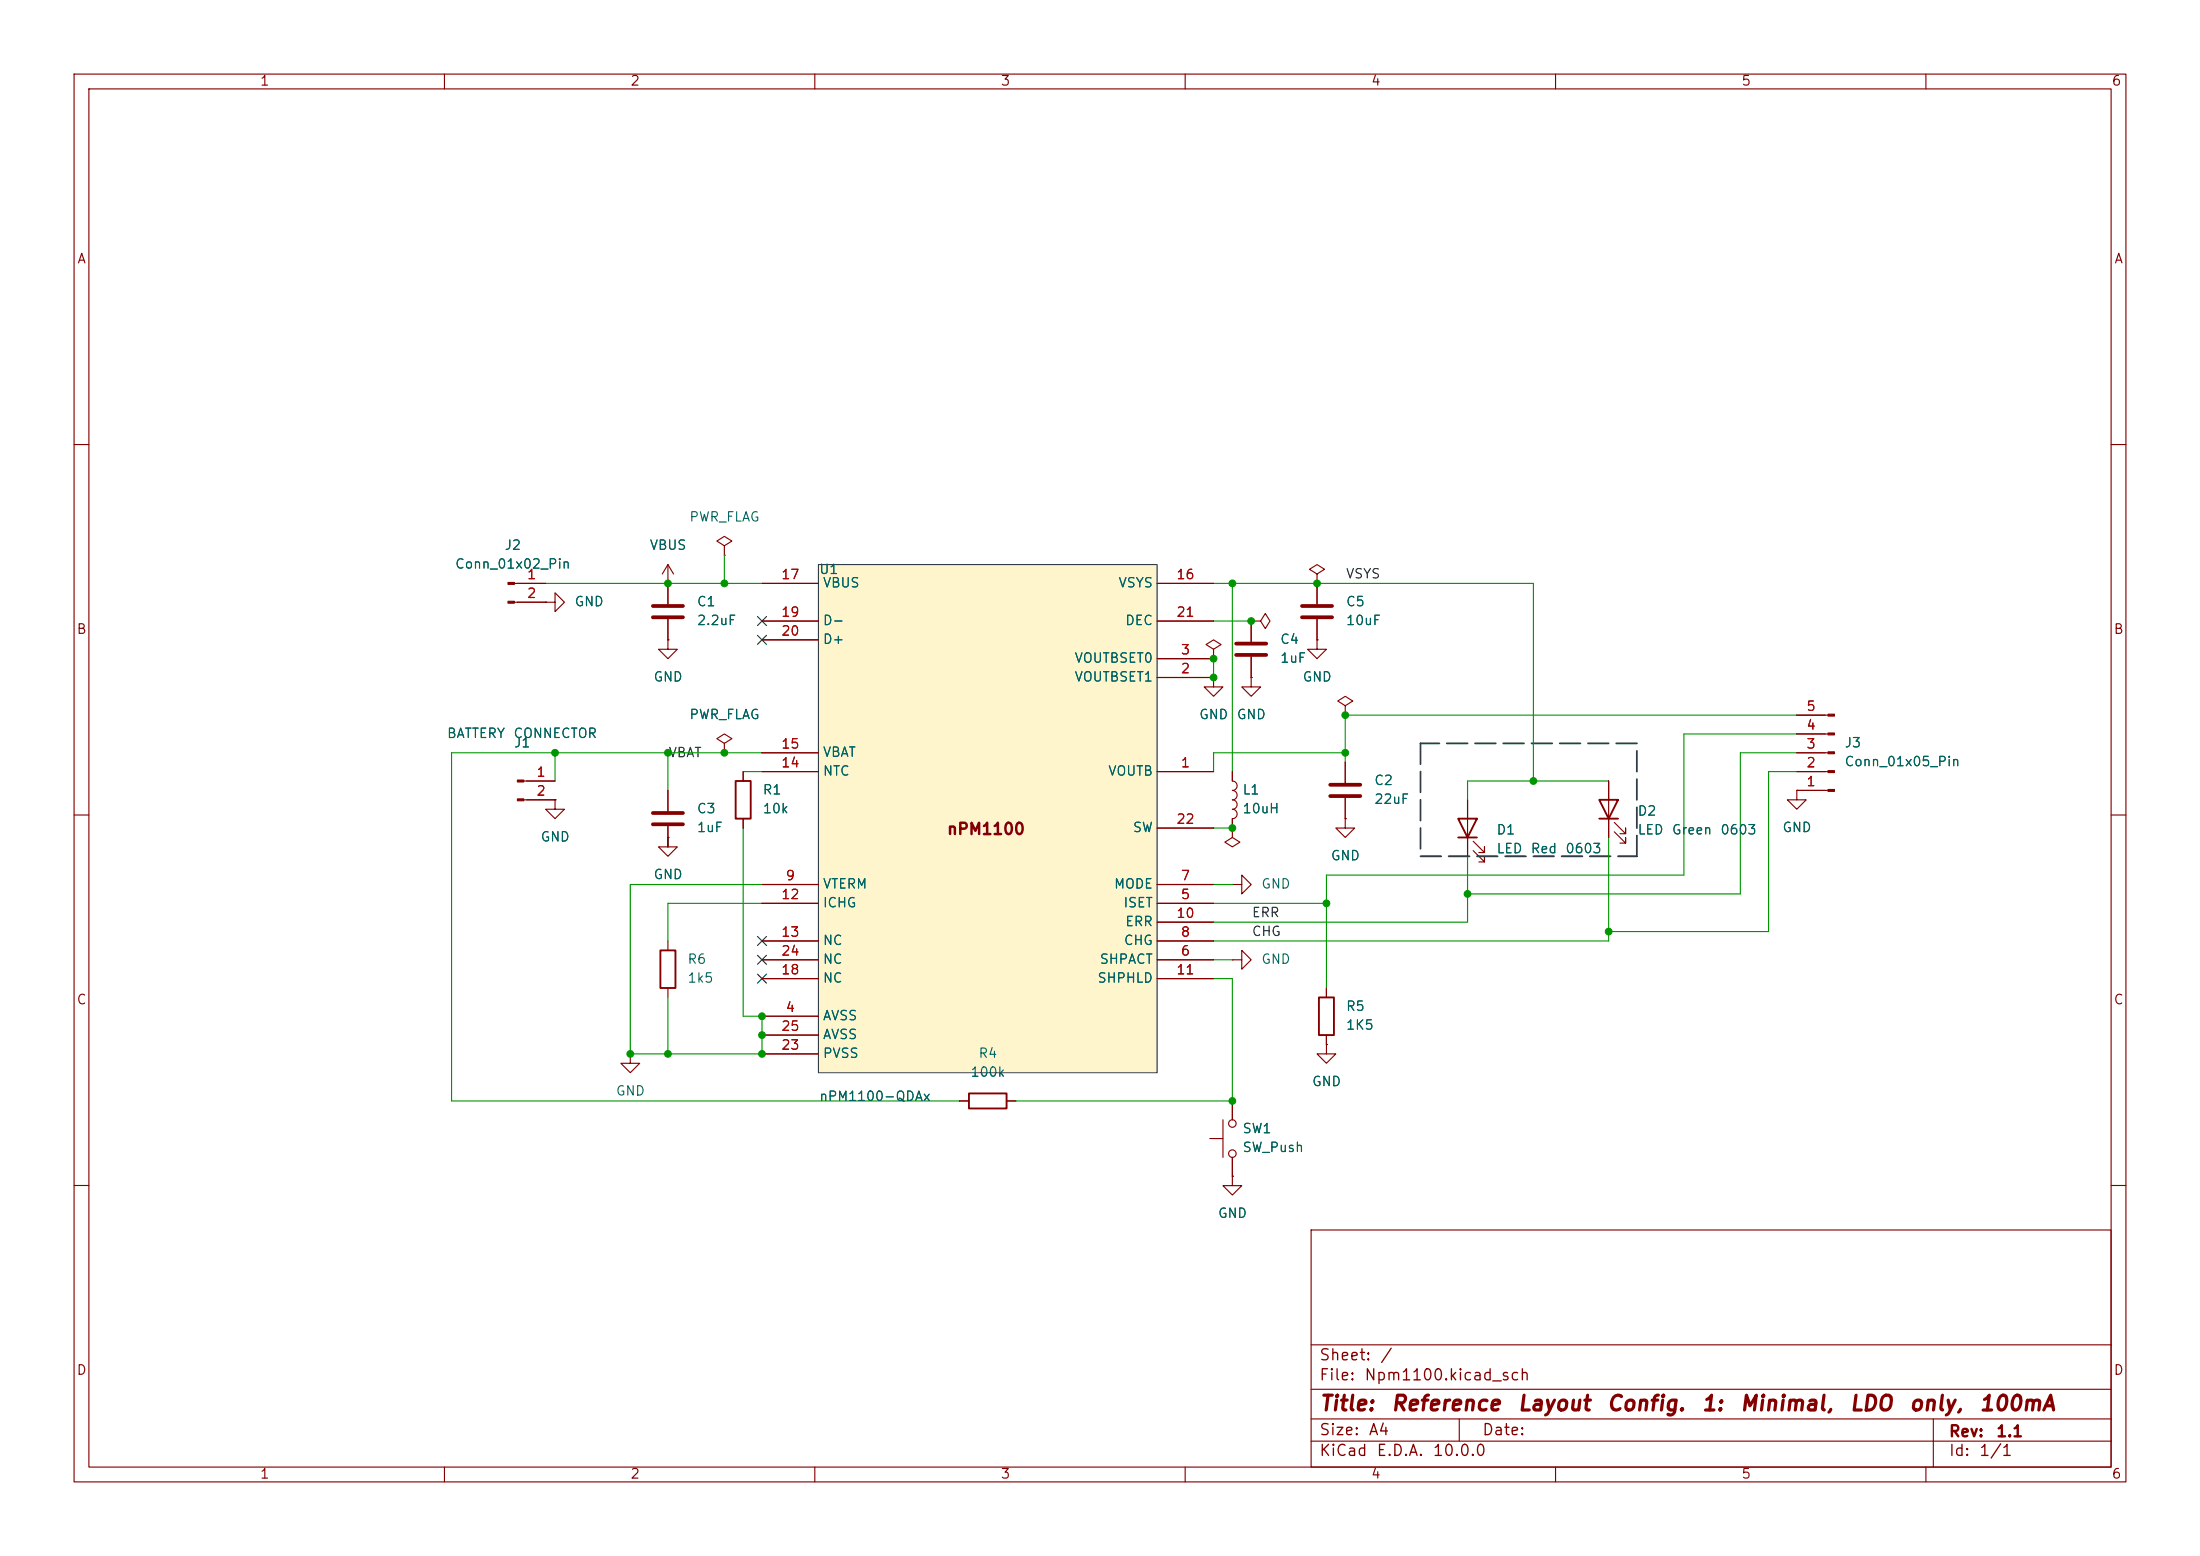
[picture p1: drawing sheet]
<svg xmlns="http://www.w3.org/2000/svg" width="297mm" height="210mm" viewBox="0 0 297 210" stroke-linecap="round" stroke-linejoin="round" font-family="sans-serif">
<g fill="none" stroke="#840000" stroke-width=".15">
<path d="M10 10h277v190h-277zM12 12h273v186h-273zM60 10v2M110 10v2M160 10v2M210 10v2M260 10v2M10 60h2M177.8 77.5l1-.7-1-.6-1 .6 1 .7v1.2M177.8 78.7h.1M285 60h2M163.8 91.4v1.3h1.3l-1.3 1.3-1.2-1.3h1.2"/>
<path d="M163.8 91.4h.1M163.8 87.6l1-.6-1-.6-1 .6 1 .6v1.3M163.8 88.9h.1M181.6 95.3l1-.7-1-.6-1 .6 1 .7v1.2M181.6 96.5h.1M10 110h2M198.1 108v7.6M198.9 114.8l1.5 1.5v-.7v.7h-.8M198.9 113.5l1.5 1.6v-.8v.8h-.8M285 110h2M129.5 148.6h1.3M135.9 148.6h1.3"/>
<path d="M179.1 141v1.2h1.2l-1.2 1.3-1.3-1.3h1.3M179.1 141h.1M10 160h2M177 166h108v32h-108zM285 160h2M60 198v2M110 198v2M160 198v2M177 194.5h108M177 191.5h108M177 187.5h108M177 181.5h108"/>
<path d="M197 191.5v3M210 198v2M260 198v2M261 191.5v6.5"/>
</g>
<path d="M196.8 110.5h2.6l-1.3 2.5zM196.8 113h2.6M130.8 147.6h5.1v2h-5.1z" fill="none" stroke="#840000" stroke-width=".25"/>
<path d="M110.5 76.2h45.7v68.6h-45.7z" fill="#fff5cc"/>
<path d="M110.5 76.2h45.7v68.6h-45.7z" fill="none" stroke="#333f48" stroke-width=".15"/>
<g fill="none" stroke="#840000" stroke-width=".15">
<path d="M69.4 78.7h4.3M90.2 78.7h.1M90.2 76.2v5.3M90.2 76.2l-.8 1.3M90.2 76.2l.7 1.3M97.8 73.7l1-.7-1-.6-1 .6 1 .7v1.2M97.8 74.9h.1M102.9 78.7h7.6M156.2 78.7h7.6M177.8 78.7h.1M177.8 78.7v2.8M69.4 81.3h4.3"/>
<path d="M73.7 81.3h1.2v-1.3l1.3 1.3-1.3 1.3v-1.3M73.7 81.3h.1M90.2 86.4v1.2h1.2l-1.2 1.3-1.3-1.3h1.3M90.2 86.4h.1M90.2 83.6v2.8M102.9 83.8h7.6M102.9 86.4h7.6M156.2 91.4h7.6M156.2 88.9h7.6M156.2 83.8h7.6M163.8 88.9h.1M163.8 91.4h.1"/>
<path d="M168.9 83.8h1.3l.6-1 .6 1-.6 1-.6-1M168.9 83.8h.1M168.9 91.4v1.3h1.3l-1.3 1.3-1.3-1.3h1.3M168.9 91.4h.1M168.9 83.8v2.8M168.9 88.6v2.8M177.8 86.4v1.2h1.3l-1.3 1.3-1.3-1.3h1.3M177.8 86.4h.1M177.8 83.6v2.8M242.6 99.1h4.2M242.6 96.5h4.2M70.7 105.4h4.2"/>
<path d="M70.7 108h4.2M74.9 108v1.2h1.3l-1.3 1.3-1.2-1.3h1.2M74.9 108h.1M90.2 111.5v2.8h-1.3l1.3 1.3 1.2-1.3h-1.2v-1.3M90.2 113h.1M90.2 106.7v2.8M97.8 100.3l1-.6-1-.6-1 .6 1 .6v1.3M97.8 101.6h.1M100.3 104.1v1.3M100.3 110.5v1.3M102.9 104.1h7.6M102.9 119.4h7.6"/>
<path d="M102.9 101.6h7.6M156.2 104.1h7.6M156.2 119.4h7.6M156.2 111.8h7.6M166.4 104.1v1.3a.64 .64 0 0 1 .6 .6 .64 .64 0 0 1-.6 .7 .64 .64 0 0 1 .6 .6 .64 .64 0 0 1-.6 .7M166.4 108a.64 .64 0 0 1 .6 .6 .64 .64 0 0 1-.6 .6 .64 .64 0 0 1 .6 .7 .64 .64 0 0 1-.6 .6v1.3M166.4 111.8v1.2l1 .7-1 .6-1-.6 1-.7M166.4 111.8h.1M166.4 119.4h1.2v-1.3l1.3 1.3-1.3 1.3v-1.3M166.4 119.4h.1M181.6 110.5v1.3h1.3l-1.3 1.2-1.3-1.2h1.3M181.6 110.5h.1"/>
<path d="M181.6 102.9v2.8M181.6 107.7v2.8M198.1 108v2.5M198.1 113v2.6M217.2 105.4v7.6M217.9 112.3l1.6 1.5v-.8v.8h-.8M217.9 111l1.6 1.5v-.7v.7h-.8M242.6 106.7v1.3h1.2l-1.2 1.2-1.3-1.2h1.3M242.6 106.7h.1M242.6 104.1h4.2M242.6 101.6h4.2M242.6 106.7h4.2"/>
<path d="M90.2 127v1.3M90.2 133.4v1.2M102.9 137.2h7.6M102.9 121.9h7.6M102.9 129.5h7.6M102.9 127h7.6M102.9 132.1h7.6M102.9 139.7h7.6M156.2 121.9h7.6M156.2 129.5h7.6M156.2 127h7.6M156.2 124.5h7.6"/>
<path d="M156.2 132.1h7.6M166.4 129.5h1.2v-1.2l1.3 1.2-1.3 1.3v-1.3M166.4 129.5h.1M179.1 133.4v1.2M179.1 139.7v1.3M85.1 142.2v1.3h1.3l-1.3 1.3-1.3-1.3h1.3M85.1 142.2h.1M102.9 142.2h7.6M129.5 148.6h1.3M135.9 148.6h1.3M163.3 153.7h1.8M165.1 151.1v5.1"/>
<path d="M166.4 158.8v1.2h1.2l-1.2 1.3-1.3-1.3h1.3M166.4 158.8h.1M166.4 148.6v2.5M166.4 156.2v2.6M179.1 141h.1"/>
<circle cx="166.4" cy="155.7" r=".51"/>
<circle cx="166.4" cy="151.6" r=".51"/>
</g>
<path d="M88.1 81.8h4.1M88.1 83.3h4.1M166.9 86.9h4M166.9 88.4h4M175.8 81.8h4M175.8 83.3h4M88.1 109.7h4.1M88.1 111.3h4.1M179.6 105.9h4M179.6 107.4h4" fill="none" stroke="#840000" stroke-width=".51"/>
<g fill="#840000" stroke="#840000" stroke-width=".15">
<path d="M246.8 106.6h.8v.2h-.8z"/>
<path d="M246.8 104h.8v.3h-.8z"/>
<path d="M246.8 101.5h.8v.2h-.8z"/>
<path d="M246.8 98.9h.8v.3h-.8z"/>
<path d="M246.8 96.4h.8v.2h-.8z"/>
<path d="M68.6 78.6h.8v.3h-.8z"/>
<path d="M68.6 81.2h.8v.2h-.8z"/>
<path d="M69.8 105.3h.9v.2h-.9z"/>
<path d="M69.8 107.8h.9v.3h-.9z"/>
</g>
<path d="M99.3 105.4h2v5.1h-2zM215.9 108h2.5l-1.2 2.5zM215.9 110.5h2.5M89.2 128.3h2v5.1h-2zM178.1 134.6h2v5.1h-2z" fill="none" stroke="#840000" stroke-width=".25"/>
<path d="M191.8 100.3v15.3M191.8 115.6h29.2M221 100.3h-29.2M221 115.6v-15.3" fill="none" stroke="#333f48" stroke-width=".25" stroke-dasharray="2.8 1"/>
<g fill="none" stroke="#009600" stroke-width=".15">
<path d="M73.7 78.7h29.2M97.8 74.9v3.8M163.8 78.7h43.2v26.7M166.4 78.7v25.4M163.8 88.9v2.5M163.8 83.8h5.1M242.6 99.1h-15.3v19h-48.2v15.3M242.6 96.5h-61v6.4M74.9 101.6v3.8M90.2 101.6v5.1M90.2 113v1.3M100.3 111.8v25.4h2.6v5h-17.8v-22.8h17.8"/>
<path d="M100.3 104.1h2.6M102.9 101.6h-41.9v47h68.5M163.8 111.8h2.6M163.8 119.4h2.6M181.6 101.6h-17.8v2.5M198.1 115.6v8.9h-34.3M217.2 113v14h-53.4M217.2 105.4h-19.1v2.6M242.6 104.1h-3.8v21.6h-21.6M242.6 101.6h-7.7v19.1h-36.8M90.2 134.6v7.6M102.9 121.9h-12.7v5.1"/>
<path d="M163.8 132.1h2.6v16.5h-29.2M163.8 121.9h15.3M163.8 129.5h2.6"/>
</g>
<path d="M102.3 83.2l1.2 1.2M102.3 85.8l1.2 1.2M103.5 83.2l-1.2 1.2M103.5 85.8l-1.2 1.2M102.3 126.4l1.2 1.2M102.3 128.9l1.2 1.2M102.3 131.5l1.2 1.2M103.5 126.4l-1.2 1.2M103.5 128.9l-1.2 1.2M103.5 131.5l-1.2 1.2" fill="none" stroke="#000084" stroke-width=".15"/>
<g fill="#009600" stroke="#009600" stroke-width=".14">
<circle cx="166.4" cy="78.7" r=".46"/>
<circle cx="177.8" cy="78.7" r=".46"/>
<circle cx="168.9" cy="83.8" r=".46"/>
<circle cx="102.9" cy="142.2" r=".46"/>
<circle cx="97.8" cy="78.7" r=".46"/>
<circle cx="90.2" cy="142.2" r=".46"/>
<circle cx="179.1" cy="121.9" r=".46"/>
<circle cx="198.1" cy="120.7" r=".46"/>
<circle cx="207" cy="105.4" r=".46"/>
<circle cx="217.2" cy="125.7" r=".46"/>
<circle cx="181.6" cy="96.5" r=".46"/>
<circle cx="181.6" cy="101.6" r=".46"/>
<circle cx="166.4" cy="148.6" r=".46"/>
<circle cx="163.8" cy="88.9" r=".46"/>
<circle cx="163.8" cy="91.4" r=".46"/>
<circle cx="166.4" cy="111.8" r=".46"/>
<circle cx="97.8" cy="101.6" r=".46"/>
<circle cx="102.9" cy="137.2" r=".46"/>
<circle cx="102.9" cy="139.7" r=".46"/>
<circle cx="85.1" cy="142.2" r=".46"/>
<circle cx="74.9" cy="101.6" r=".46"/>
<circle cx="90.2" cy="101.6" r=".46"/>
<circle cx="90.2" cy="78.7" r=".46"/>
</g>
<g font-size="2" fill="#840000">
<text x="178" y="190.9">Title:</text>
<text x="187.7" y="190.9">Reference</text>
<text x="204.7" y="190.9">Layout</text>
<text x="216.8" y="190.9">Config.</text>
<text x="229.6" y="190.9">1:</text>
<text x="234.8" y="190.9">Minimal,</text>
<text x="249.6" y="190.9">LDO</text>
<text x="257.6" y="190.9">only,</text>
<text x="267.1" y="190.9">100mA</text>
</g>
<g font-size="1.5" fill="#840000">
<text x="127.7" y="113">nPM1100</text>
<text x="178" y="184">Sheet:</text>
<text x="186.2" y="184">/</text>
<text x="178" y="186.7">File:</text>
<text x="184.1" y="186.7">Npm1100.kicad_sch</text>
<text x="178" y="196.9">KiCad</text>
<text x="178" y="194.1">Size:</text>
<text x="184.7" y="194.1">A4</text>
<text x="185.7" y="196.9">E.D.A.</text>
<text x="193.3" y="196.9">10.0.0</text>
<text x="200" y="194.1">Date:</text>
<text x="263" y="194.3">Rev:</text>
<text x="263" y="196.9">Id:</text>
<text x="267.1" y="196.9">1/1</text>
<text x="269.4" y="194.3">1.1</text>
</g>
<g font-size="1.3" fill="#840000">
<text x="35" y="11.9">1</text>
<text x="85" y="11.9">2</text>
<text x="135" y="11.9">3</text>
<text x="185" y="11.9">4</text>
<text x="235" y="11.9">5</text>
<text x="285" y="11.9">6</text>
<text x="10.3" y="35.9">A</text>
<text x="285.3" y="35.9">A</text>
<text x="10.3" y="85.9">B</text>
<text x="285.3" y="85.9">B</text>
<text x="10.3" y="135.9">C</text>
<text x="285.3" y="135.9">C</text>
<text x="10.3" y="185.9">D</text>
<text x="285.3" y="185.9">D</text>
<text x="35" y="199.9">1</text>
<text x="85" y="199.9">2</text>
<text x="135" y="199.9">3</text>
<text x="185" y="199.9">4</text>
<text x="235" y="199.9">5</text>
<text x="285" y="199.9">6</text>
</g>
<g font-size="1.3" fill="#006464">
<text x="93" y="70.7">PWR_FLAG</text>
<text x="61.3" y="77.1">Conn_01x02_Pin</text>
<text x="68" y="74.5">J2</text>
<text x="87.6" y="74.5">VBUS</text>
<text x="110.5" y="77.8">U1</text>
<text x="77.5" y="82.1">GND</text>
<text x="94" y="82.1">C1</text>
<text x="111" y="79.6">VBUS</text>
<text x="150.9" y="79.6">VSYS</text>
<text x="181.6" y="82.1">C5</text>
<text x="94" y="84.7">2.2uF</text>
<text x="111" y="84.7">D-</text>
<text x="111" y="87.2">D+</text>
<text x="145" y="89.8">VOUTBSET0</text>
<text x="151.8" y="84.7">DEC</text>
<text x="172.7" y="87.2">C4</text>
<text x="172.7" y="89.8">1uF</text>
<text x="181.6" y="84.7">10uF</text>
<text x="88.1" y="92.3">GND</text>
<text x="145" y="92.3">VOUTBSET1</text>
<text x="175.8" y="92.3">GND</text>
<text x="60.2" y="99.9">BATTERY</text>
<text x="69.2" y="99.9">CONNECTOR</text>
<text x="69.3" y="101.2">J1</text>
<text x="93" y="97.4">PWR_FLAG</text>
<text x="161.8" y="97.4">GND</text>
<text x="166.9" y="97.4">GND</text>
<text x="248.9" y="101.2">J3</text>
<text x="102.9" y="107.5">R1</text>
<text x="111" y="105">NTC</text>
<text x="111" y="102.5">VBAT</text>
<text x="149.5" y="105">VOUTB</text>
<text x="167.6" y="107.5">L1</text>
<text x="185.4" y="106.3">C2</text>
<text x="248.9" y="103.7">Conn_01x05_Pin</text>
<text x="72.9" y="113.9">GND</text>
<text x="94" y="110.1">C3</text>
<text x="94" y="112.6">1uF</text>
<text x="102.9" y="110.1">10k</text>
<text x="152.8" y="112.6">SW</text>
<text x="167.6" y="110.1">10uH</text>
<text x="185.4" y="108.8">22uF</text>
<text x="201.9" y="112.9">D1</text>
<text x="221" y="110.4">D2</text>
<text x="221" y="112.9">LED</text>
<text x="225.6" y="112.9">Green</text>
<text x="232.2" y="112.9">0603</text>
<text x="240.5" y="112.6">GND</text>
<text x="88.1" y="119">GND</text>
<text x="179.6" y="116.4">GND</text>
<text x="201.9" y="115.5">LED</text>
<text x="206.6" y="115.5">Red</text>
<text x="211.2" y="115.5">0603</text>
<text x="111" y="120.2">VTERM</text>
<text x="111" y="122.8">ICHG</text>
<text x="150.3" y="120.2">MODE</text>
<text x="151.6" y="122.8">ISET</text>
<text x="151.8" y="125.3">ERR</text>
<text x="170.2" y="120.2">GND</text>
<text x="92.7" y="130.4">R6</text>
<text x="111" y="127.9">NC</text>
<text x="111" y="130.4">NC</text>
<text x="148.4" y="130.4">SHPACT</text>
<text x="151.6" y="127.9">CHG</text>
<text x="170.2" y="130.4">GND</text>
<text x="92.7" y="132.9">1k5</text>
<text x="111" y="132.9">NC</text>
<text x="148.1" y="132.9">SHPHLD</text>
<text x="181.6" y="136.8">R5</text>
<text x="111" y="138">AVSS</text>
<text x="111" y="143.1">PVSS</text>
<text x="111" y="140.6">AVSS</text>
<text x="132" y="143.1">R4</text>
<text x="181.6" y="139.3">1K5</text>
<text x="83.1" y="148.2">GND</text>
<text x="110.5" y="148.9">nPM1100-QDAx</text>
<text x="130.9" y="145.6">100k</text>
<text x="177" y="146.9">GND</text>
<text x="167.6" y="153.3">SW1</text>
<text x="167.6" y="155.8">SW_Push</text>
<text x="164.3" y="164.7">GND</text>
</g>
<g font-size="1.3" fill="#a90000">
<text x="71" y="78.5">1</text>
<text x="71" y="81">2</text>
<text x="105.4" y="78.5">17</text>
<text x="105.4" y="83.6">19</text>
<text x="158.7" y="78.5">16</text>
<text x="158.7" y="83.6">21</text>
<text x="105.4" y="86.1">20</text>
<text x="159.3" y="88.6">3</text>
<text x="159.3" y="91.2">2</text>
<text x="105.4" y="101.3">15</text>
<text x="243.8" y="101.3">3</text>
<text x="243.8" y="98.8">4</text>
<text x="243.8" y="96.3">5</text>
<text x="72.3" y="105.2">1</text>
<text x="72.3" y="107.7">2</text>
<text x="105.4" y="103.9">14</text>
<text x="159.3" y="103.9">1</text>
<text x="243.8" y="106.4">1</text>
<text x="243.8" y="103.9">2</text>
<text x="158.7" y="111.5">22</text>
<text x="106" y="119.1">9</text>
<text x="159.3" y="119.1">7</text>
<text x="105.4" y="121.7">12</text>
<text x="158.7" y="124.2">10</text>
<text x="159.3" y="121.7">5</text>
<text x="105.4" y="126.7">13</text>
<text x="105.4" y="131.8">18</text>
<text x="105.4" y="129.3">24</text>
<text x="158.7" y="131.8">11</text>
<text x="159.3" y="129.3">6</text>
<text x="159.3" y="126.7">8</text>
<text x="106" y="136.9">4</text>
<text x="105.4" y="142">23</text>
<text x="105.4" y="139.4">25</text>
</g>
<g font-size="1.3" fill="#0f0f0f">
<text x="181.6" y="78.4">VSYS</text>
<text x="90.2" y="102.5">VBAT</text>
<text x="168.9" y="124.1">ERR</text>
<text x="168.9" y="126.7">CHG</text>
</g>
</svg>
